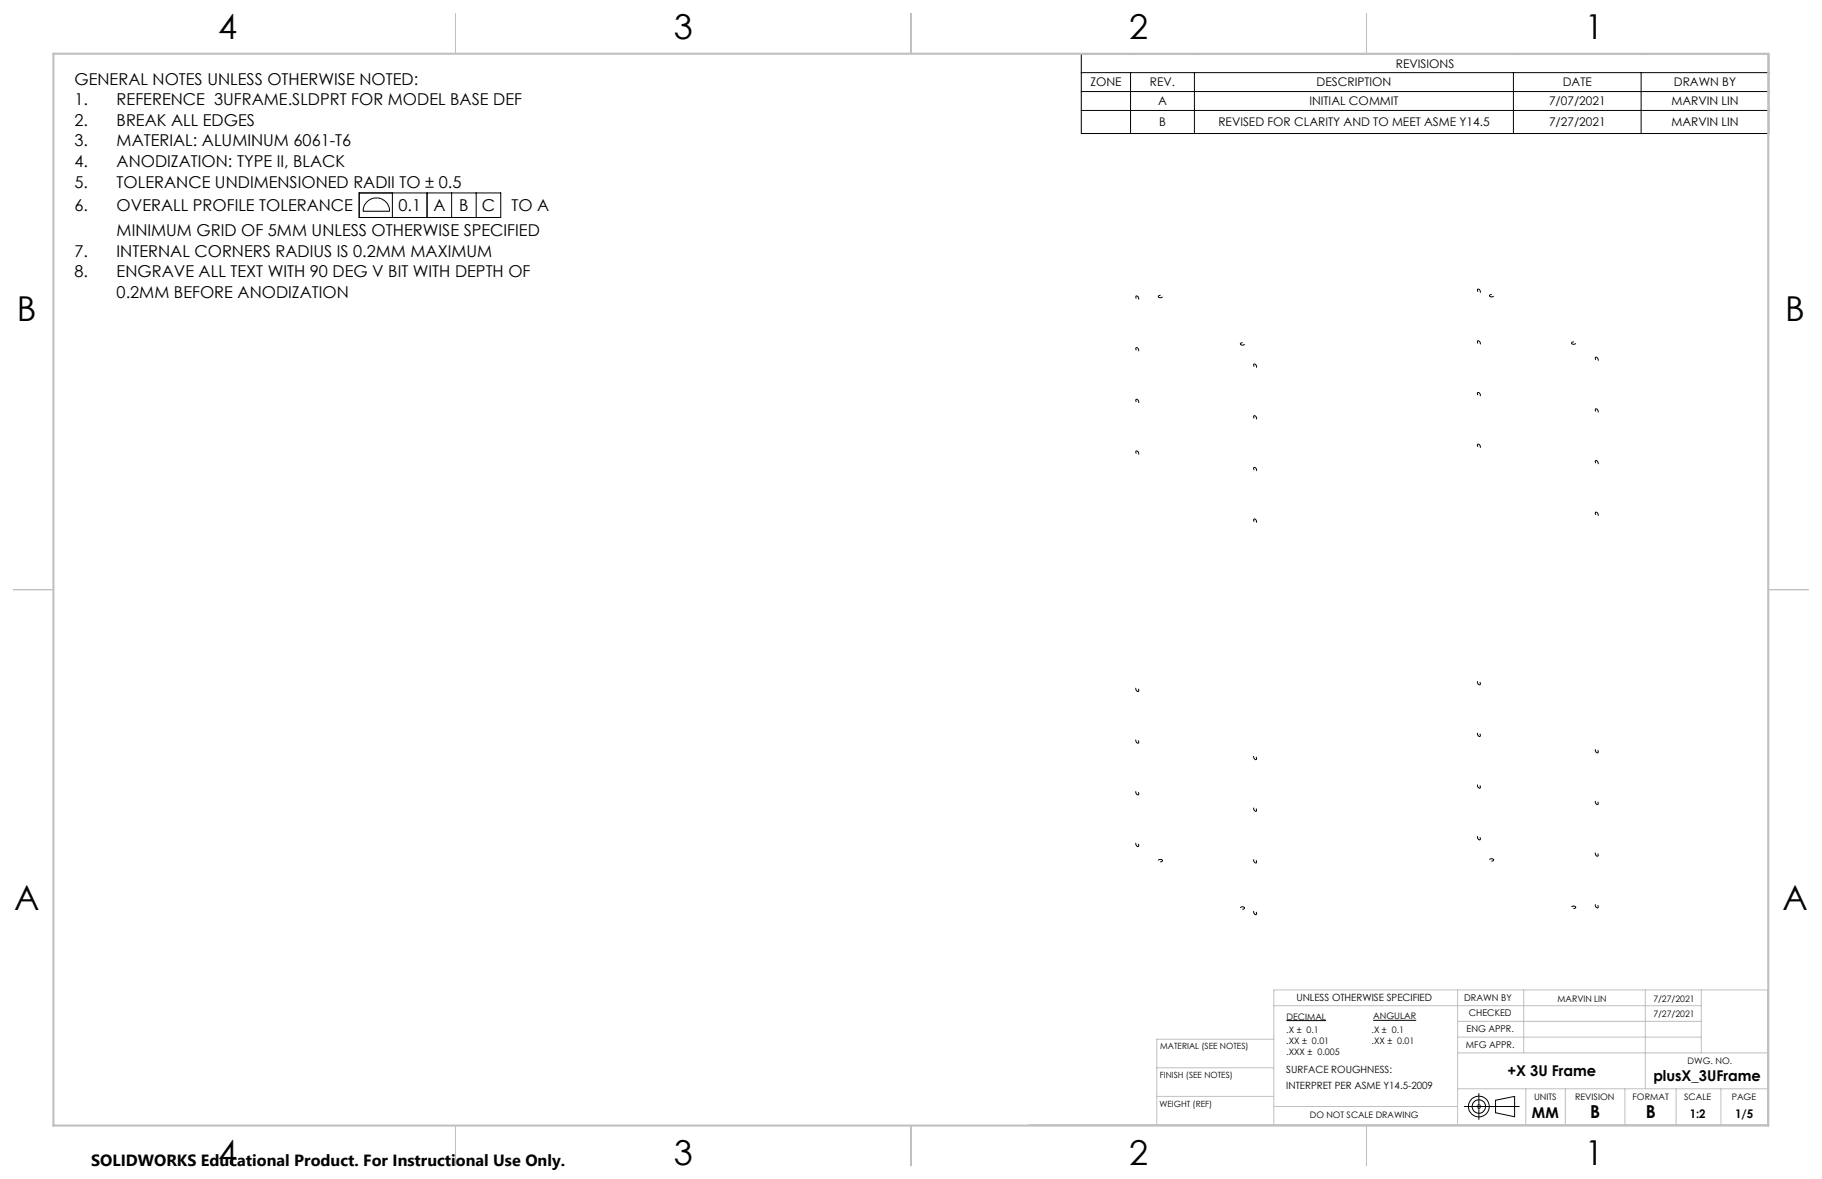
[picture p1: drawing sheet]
<svg xmlns="http://www.w3.org/2000/svg" width="432mm" height="279mm" viewBox="0 0 432 279" stroke-linecap="round" stroke-linejoin="round" font-family="sans-serif">
<g fill="none" stroke="#000" stroke-width=".24">
<path d="M256.3 12.7h162.9v18.9h-162.9zM256.3 17.2h162.9M267.9 17.2v14.4M283.1 17.2v14.4M358.7 17.2v14.4M388.9 17.2v14.4M256.3 21.7h162.9M256.3 26.2h162.9M85.1 45.7h33.6v5.8h-33.6zM87 47.8a3.1 3.1 0 0 1 3.4-.7 3.1 3.1 0 0 1 1.9 3h-6.3l.1-.3a2.9 2.9 0 0 1 .9-2zM93 45.7v5.8M101.2 45.7v5.8"/>
<path d="M107 45.7v5.8M112.9 45.7v5.8M304.9 241.9h9.4M325.4 241.8h10.2M350.5 259.2v6.1M347 262.2h13M350.1 261.9l.7 .7M350.8 261.9l-.7 .7M354.4 260.7l4.6-.9v4.9l-4.6-1z"/>
<circle cx="350.5" cy="262.2" r="2.45"/>
<circle cx="350.5" cy="262.2" r="1.59"/>
</g>
<g fill="none" stroke="#c0c0c0" stroke-width=".24">
<path d="M301.9 238.3h101.3M345.4 234.6v32M361.1 234.6v14.9M389.9 234.6v23.4M403.2 234.6v14.9M274.1 253h27.8M274.1 259.8h27.8M301.9 246.3h-27.8v20.3M345.4 249.5h73.5M345.4 258h73.5M345.4 242h57.8M345.4 245.8h57.8"/>
<path d="M361.6 258v8.6M371 258v8.6M385.1 258v8.6M397.2 258v8.6M407.8 258v8.6M243.9 266.6h175M301.9 262.2h43.5M350 262.2h1M350.1 261.9l.7 .7M350.5 261.7v1M350.8 261.9l-.7 .7M418.9 265.1v-30.5h-117v32"/>
</g>
<g fill="none" stroke="#000" stroke-width=".24" stroke-dasharray="1.3 .6" stroke-dashoffset=".3" stroke-linecap="butt">
<path d="M269.5 70.2l.2 .2a.36 .36 0 0 1 .2 .4 .36 .36 0 0 1-.4 .2 .36 .36 0 0 1-.3-.3v-.5h.3M274.7 70.5a.42 .42 0 0 1 .1-.6 .42 .42 0 0 1 .6 .2v.4h-.7M350.5 68.5a.42 .42 0 0 0-.4 .5 .42 .42 0 0 0 .4 .4h.3v-.3l-.3-.6M353.1 70.3v-.1a.42 .42 0 0 1 .4-.4 .42 .42 0 0 1 .4 .4l-.8 .1M269.5 82.4l.2 .2a.36 .36 0 0 1 .2 .4 .36 .36 0 0 1-.4 .3 .36 .36 0 0 1-.3-.4v-.4l.3-.1M269.5 94.7l.2 .1a.36 .36 0 0 1 .2 .5 .36 .36 0 0 1-.4 .2 .36 .36 0 0 1-.3-.3v-.5h.3M294.1 81.7a.42 .42 0 0 1 .2-.6 .42 .42 0 0 1 .5 .2v.4h-.7M297.5 86.3l.2 .2a.36 .36 0 0 1 .2 .4 .36 .36 0 0 1-.4 .3 .36 .36 0 0 1-.3-.4v-.5h.3M297.5 98.5l.2 .2a.36 .36 0 0 1 .2 .5 .36 .36 0 0 1-.4 .2 .36 .36 0 0 1-.3-.4l-.1-.4 .4-.1M350.5 80.8a.42 .42 0 0 0-.4 .4 .42 .42 0 0 0 .4 .4h.3v-.3l-.3-.5M350.5 93a.42 .42 0 0 0-.4 .5 .42 .42 0 0 0 .4 .4h.3v-.3l-.3-.6M372.6 81.5h-.1a.42 .42 0 0 1 .4-.5 .42 .42 0 0 1 .5 .4l-.8 .1"/>
<path d="M378.4 84.7a.42 .42 0 0 0-.4 .4 .42 .42 0 0 0 .5 .4h.2l.1-.3-.4-.5M378.4 96.9a.42 .42 0 0 0-.4 .5 .42 .42 0 0 0 .5 .4l.2-.1 .1-.2-.4-.6M269.5 106.9l.2 .2a.36 .36 0 0 1 .2 .4 .36 .36 0 0 1-.4 .3 .36 .36 0 0 1-.3-.4v-.4l.3-.1M297.5 110.8l.2 .2a.36 .36 0 0 1 .2 .4 .36 .36 0 0 1-.4 .3 .36 .36 0 0 1-.3-.4l-.1-.4 .4-.1M350.5 105.3a.42 .42 0 0 0-.4 .4 .42 .42 0 0 0 .4 .4h.3v-.3l-.3-.5M378.4 109.2a.42 .42 0 0 0-.4 .4 .42 .42 0 0 0 .5 .4h.2l.1-.3-.4-.5M297.5 123l.2 .2a.36 .36 0 0 1 .2 .5 .36 .36 0 0 1-.4 .2 .36 .36 0 0 1-.3-.4l-.1-.4 .4-.1M378.4 121.4a.42 .42 0 0 0-.4 .5 .42 .42 0 0 0 .5 .4l.2-.1 .1-.2-.4-.6M269.5 176.1l-.2-.2a.36 .36 0 0 1-.2-.4 .36 .36 0 0 1 .4-.3 .36 .36 0 0 1 .3 .4l.1 .4-.4 .1M269.5 163.8l-.2-.1a.36 .36 0 0 1-.2-.5 .36 .36 0 0 1 .4-.2 .36 .36 0 0 1 .3 .3l.1 .5h-.4M297.5 180l-.2-.2a.36 .36 0 0 1-.3-.4 .36 .36 0 0 1 .4-.3 .36 .36 0 0 1 .3 .4l.1 .4-.3 .1M350.5 174.5a.42 .42 0 0 0 .4-.4 .42 .42 0 0 0-.4-.4h-.3l-.1 .2 .4 .6"/>
<path d="M350.5 162.2a.42 .42 0 0 0 .4-.4 .42 .42 0 0 0-.4-.4h-.3l-.1 .3 .4 .5M378.4 178.4a.42 .42 0 0 0 .4-.5 .42 .42 0 0 0-.4-.4h-.3v.3l.3 .6M269.5 188.3l-.2-.2a.36 .36 0 0 1-.2-.4 .36 .36 0 0 1 .4-.2 .36 .36 0 0 1 .3 .3l.1 .5h-.4M297.5 192.2l-.2-.2a.36 .36 0 0 1-.3-.4 .36 .36 0 0 1 .4-.3 .36 .36 0 0 1 .3 .4l.1 .4-.3 .1M350.5 186.7a.42 .42 0 0 0 .4-.4 .42 .42 0 0 0-.4-.4h-.3l-.1 .3 .4 .5M350.5 199a.42 .42 0 0 0 .4-.4 .42 .42 0 0 0-.4-.4h-.3l-.1 .2 .4 .6M378.4 190.6a.42 .42 0 0 0 .4-.4 .42 .42 0 0 0-.4-.4h-.3v.3l.3 .5M269.5 200.6l-.2-.2a.36 .36 0 0 1-.2-.4 .36 .36 0 0 1 .4-.3 .36 .36 0 0 1 .3 .4l.1 .4-.4 .1M275.4 203.7h-.3a.36 .36 0 0 0-.5 0 .36 .36 0 0 0 0 .5 .36 .36 0 0 0 .5 0l.4-.1-.1-.4M294.8 215l-.3-.1a.36 .36 0 0 0-.4 0 .36 .36 0 0 0-.1 .5 .36 .36 0 0 0 .5 .1l.4-.2-.1-.3M297.5 216.7l-.2-.2a.36 .36 0 0 1-.3-.4 .36 .36 0 0 1 .4-.3 .36 .36 0 0 1 .3 .4l.1 .4-.3 .1M297.5 204.5l-.2-.2a.36 .36 0 0 1-.3-.5 .36 .36 0 0 1 .4-.2 .36 .36 0 0 1 .3 .4l.1 .4-.3 .1"/>
<path d="M353.8 203.6l-.2-.1a.36 .36 0 0 0-.5 0 .36 .36 0 0 0 0 .5 .36 .36 0 0 0 .5 .1l.3-.2-.1-.3M373.3 214.8l-.3-.1a.36 .36 0 0 0-.5 .1 .36 .36 0 0 0 0 .4 .36 .36 0 0 0 .5 .1l.4-.2-.1-.3M378.4 215.1a.42 .42 0 0 0 .4-.4 .42 .42 0 0 0-.4-.4h-.3v.3l.3 .5M378.4 202.9a.42 .42 0 0 0 .4-.5 .42 .42 0 0 0-.4-.4h-.3v.3l.3 .6"/>
</g>
<path d="M418.9 234.6v32" fill="none" stroke="#c0c0c0" stroke-width=".24" stroke-dasharray="15.2 1.3 1.3 1.3" stroke-dashoffset="1.2"/>
<path d="M108 3.2v9.5M215.9 3.2v9.5M323.8 3.2v9.5M3.1 139.7h9.6M419.1 139.7h9.5M108 266.7v9.6M215.9 266.7v9.6M323.8 266.7v9.6" fill="none" stroke="#c0c0c0" stroke-width=".25"/>
<path d="M12.7 12.7h406.4v254h-406.4z" fill="none" stroke="#c0c0c0" stroke-width=".5"/>
<g font-size="8.1">
<text x="51.7" y="9.3">4</text>
<text x="159.7" y="9.3">3</text>
<text x="267.6" y="9.3">2</text>
<text x="375.6" y="9.3">1</text>
<text x="4" y="76">B</text>
<text x="423.1" y="76">B</text>
<text x="3.3" y="215.7">A</text>
<text x="422.4" y="215.7">A</text>
<text x="51.7" y="276">4</text>
<text x="159.7" y="276">3</text>
<text x="267.6" y="276">2</text>
<text x="375.6" y="276">1</text>
</g>
<g font-size="4.2">
<text x="376.9" y="265">B</text>
<text x="390.1" y="265">B</text>
</g>
<g font-size="3.9">
<text x="17.6" y="20.1">GENERAL NOTES UNLESS OTHERWISE NOTED:</text>
<text x="17.6" y="24.9">1.</text>
<text x="17.6" y="29.8">2.</text>
<text x="27.6" y="24.9">REFERENCE 3UFRAME.SLDPRT FOR MODEL BASE DEF</text>
<text x="27.6" y="29.8">BREAK ALL EDGES</text>
<text x="17.6" y="34.7">3.</text>
<text x="27.6" y="34.7">MATERIAL: ALUMINUM 6061-T6</text>
<text x="17.6" y="39.6">4.</text>
<text x="27.6" y="39.6">ANODIZATION: TYPE II, BLACK</text>
<text x="17.6" y="44.5">5.</text>
<text x="27.6" y="44.5">TOLERANCE UNDIMENSIONED RADII TO ± 0.5</text>
<text x="17.6" y="50.1">6.</text>
<text x="27.6" y="50.1">OVERALL PROFILE TOLERANCE</text>
<text x="94.4" y="50.1">0.1</text>
<text x="102.7" y="50.1">A</text>
<text x="108.8" y="50.1">B</text>
<text x="114.2" y="50.1">C</text>
<text x="121.2" y="50.1">TO A</text>
<text x="27.6" y="55.9">MINIMUM GRID OF 5MM UNLESS OTHERWISE SPECIFIED</text>
<text x="17.6" y="60.8">7.</text>
<text x="17.6" y="65.7">8.</text>
<text x="27.6" y="60.8">INTERNAL CORNERS RADIUS IS 0.2MM MAXIMUM</text>
<text x="27.6" y="65.7">ENGRAVE ALL TEXT WITH 90 DEG V BIT WITH DEPTH OF</text>
<text x="27.6" y="70.6">0.2MM BEFORE ANODIZATION</text>
</g>
<text font-size="3.8" x="21.6" y="276.3">SOLIDWORKS Educational Product. For Instructional Use Only.</text>
<g font-size="3.5">
<text x="357.2" y="255.1">+X 3U Frame</text>
<text x="391.8" y="256.2">plusX_3UFrame</text>
<text x="363.1" y="265">MM</text>
</g>
<g font-size="2.8">
<text x="330.8" y="16">REVISIONS</text>
<text x="258.4" y="20.5">ZONE</text>
<text x="272.5" y="20.5">REV.</text>
<text x="312" y="20.5">DESCRIPTION</text>
<text x="370.4" y="20.5">DATE</text>
<text x="396.7" y="20.5">DRAWN BY</text>
<text x="274.5" y="25">A</text>
<text x="274.7" y="29.9">B</text>
<text x="288.8" y="29.9">REVISED FOR CLARITY AND TO MEET ASME Y14.5</text>
<text x="310.3" y="25">INITIAL COMMIT</text>
<text x="367.1" y="25">7/07/2021</text>
<text x="367.1" y="29.9">7/27/2021</text>
<text x="396.1" y="25">MARVIN LIN</text>
<text x="396.1" y="29.9">MARVIN LIN</text>
<text x="400.5" y="265">1:2</text>
<text x="411.2" y="265">1/5</text>
</g>
<g font-size="2.4">
<text x="307.2" y="237.2">UNLESS OTHERWISE SPECIFIED</text>
<text x="304.8" y="254.3">SURFACE ROUGHNESS:</text>
<text x="304.8" y="258.2">INTERPRET PER ASME Y14.5-2009</text>
</g>
<g font-size="2.2">
<text x="347" y="237.2">DRAWN BY</text>
<text x="347.6" y="244.7">ENG APPR.</text>
<text x="348.1" y="240.9">CHECKED</text>
<text x="347.4" y="248.4">MFG APPR.</text>
</g>
<g font-size="2.1">
<text x="369.1" y="237.4">MARVIN LIN</text>
<text x="391.8" y="237.4">7/27/2021</text>
<text x="304.8" y="244.7">.X ± 0.1</text>
<text x="304.9" y="241.6">DECIMAL</text>
<text x="325" y="244.7">.X ± 0.1</text>
<text x="325.4" y="241.6">ANGULAR</text>
<text x="391.8" y="241.1">7/27/2021</text>
<text x="304.8" y="247.4">.XX ± 0.01</text>
<text x="304.8" y="249.9">.XXX ± 0.005</text>
<text x="325" y="247.3">.XX ± 0.01</text>
<text x="400" y="252.1">DWG. NO.</text>
<text x="363.5" y="260.7">UNITS</text>
<text x="373.3" y="260.7">REVISION</text>
<text x="386.9" y="260.7">FORMAT</text>
<text x="399.1" y="260.7">SCALE</text>
<text x="410.4" y="260.7">PAGE</text>
<text x="310.4" y="265">DO NOT SCALE DRAWING</text>
</g>
<g font-size="2">
<text x="274.9" y="248.5">MATERIAL (SEE NOTES)</text>
<text x="274.9" y="255.4">FINISH (SEE NOTES)</text>
<text x="274.8" y="262.3">WEIGHT (REF)</text>
</g>
</svg>
